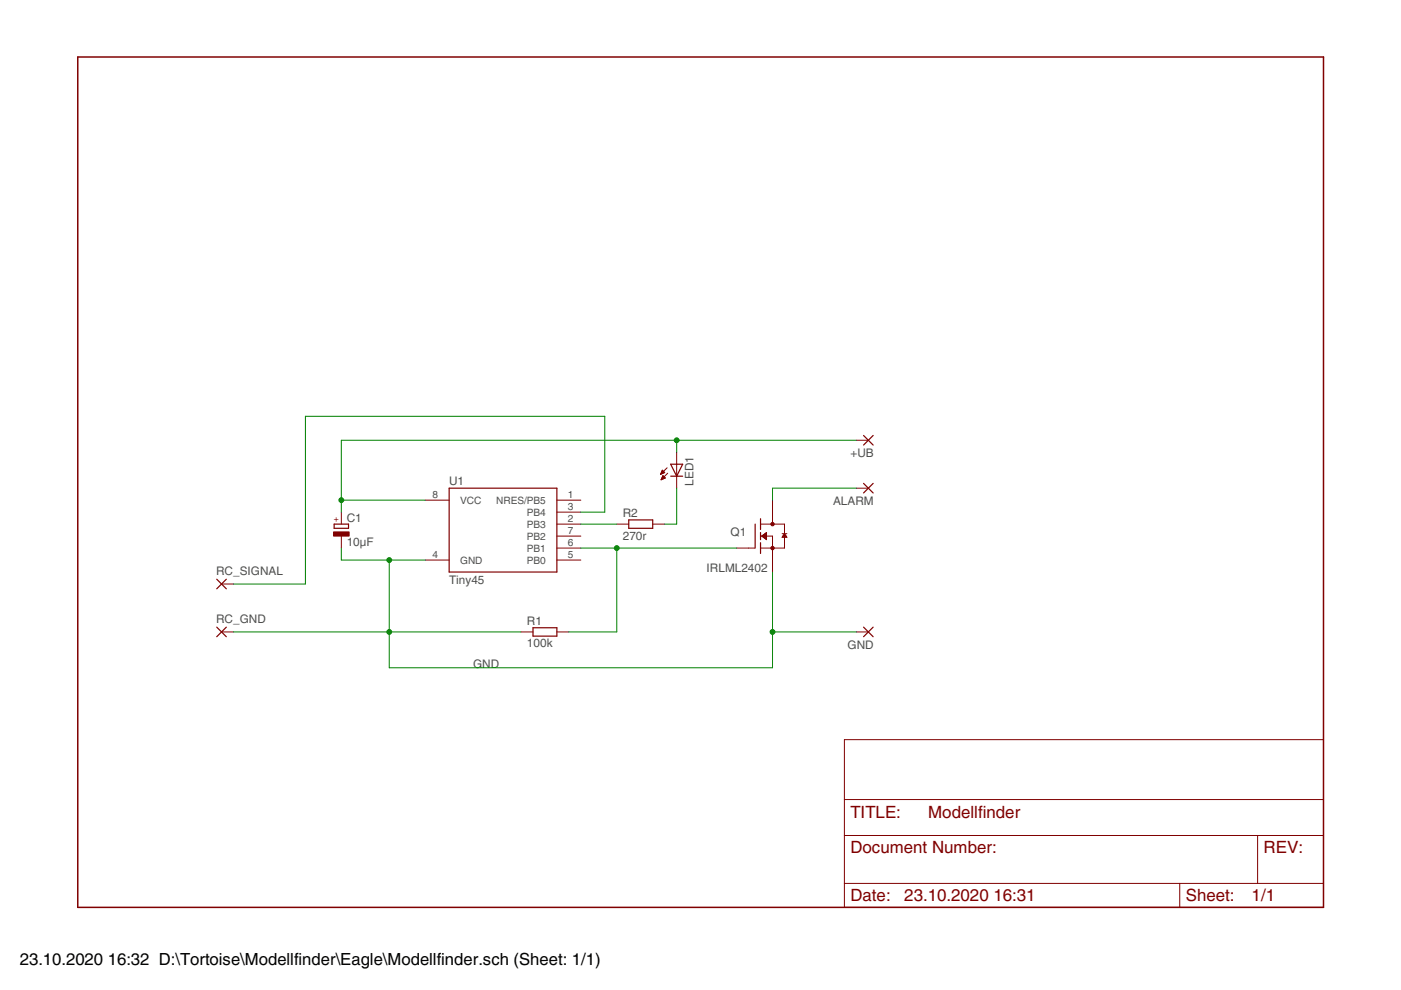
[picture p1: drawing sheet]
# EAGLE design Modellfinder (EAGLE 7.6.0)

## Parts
+UB  Batterie  SMD2  [SMD1,27-2,54]
ALARM  SMD2  [SMD1,27-2,54]
C1  10µF  CPOL-EU085CS-1AR  [085CS_1AR]
GND  SMD2  [SMD1,27-2,54]
LED1  LEDSML0805  [SML0805]
Q1  IRLML2402  MOSFET-NCH_SOT-23  [SOT95P280X135-3N]
R1  100k  R-EU_M1206  [M1206]
R2  270r  R-EU_M1206  [M1206]
RC_GND  SMD2  [SMD1,27-2,54]
RC_SIGNAL  SMD2  [SMD1,27-2,54]
U1  Tiny45  ATTINY85-S  [SOIC8_EIAJ_208MIL]

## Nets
GND: C1.- GND.1(P) Q1.2(S) R1.1 RC_GND.1(P) U1.4(GND)
N$1: Q1.1(G) R1.2 U1.6(PB1)
N$2: LED1.C R2.2
N$3: +UB.1(P) C1.+ LED1.A U1.8(VCC)
N$4: ALARM.1(P) Q1.3(D)
N$5: RC_SIGNAL.1(P) U1.3(PB4)
N$6: R2.1 U1.2(PB3)
Unconnected: U1.1(NRES/PB5) U1.5(PB0) U1.7(PB2)
